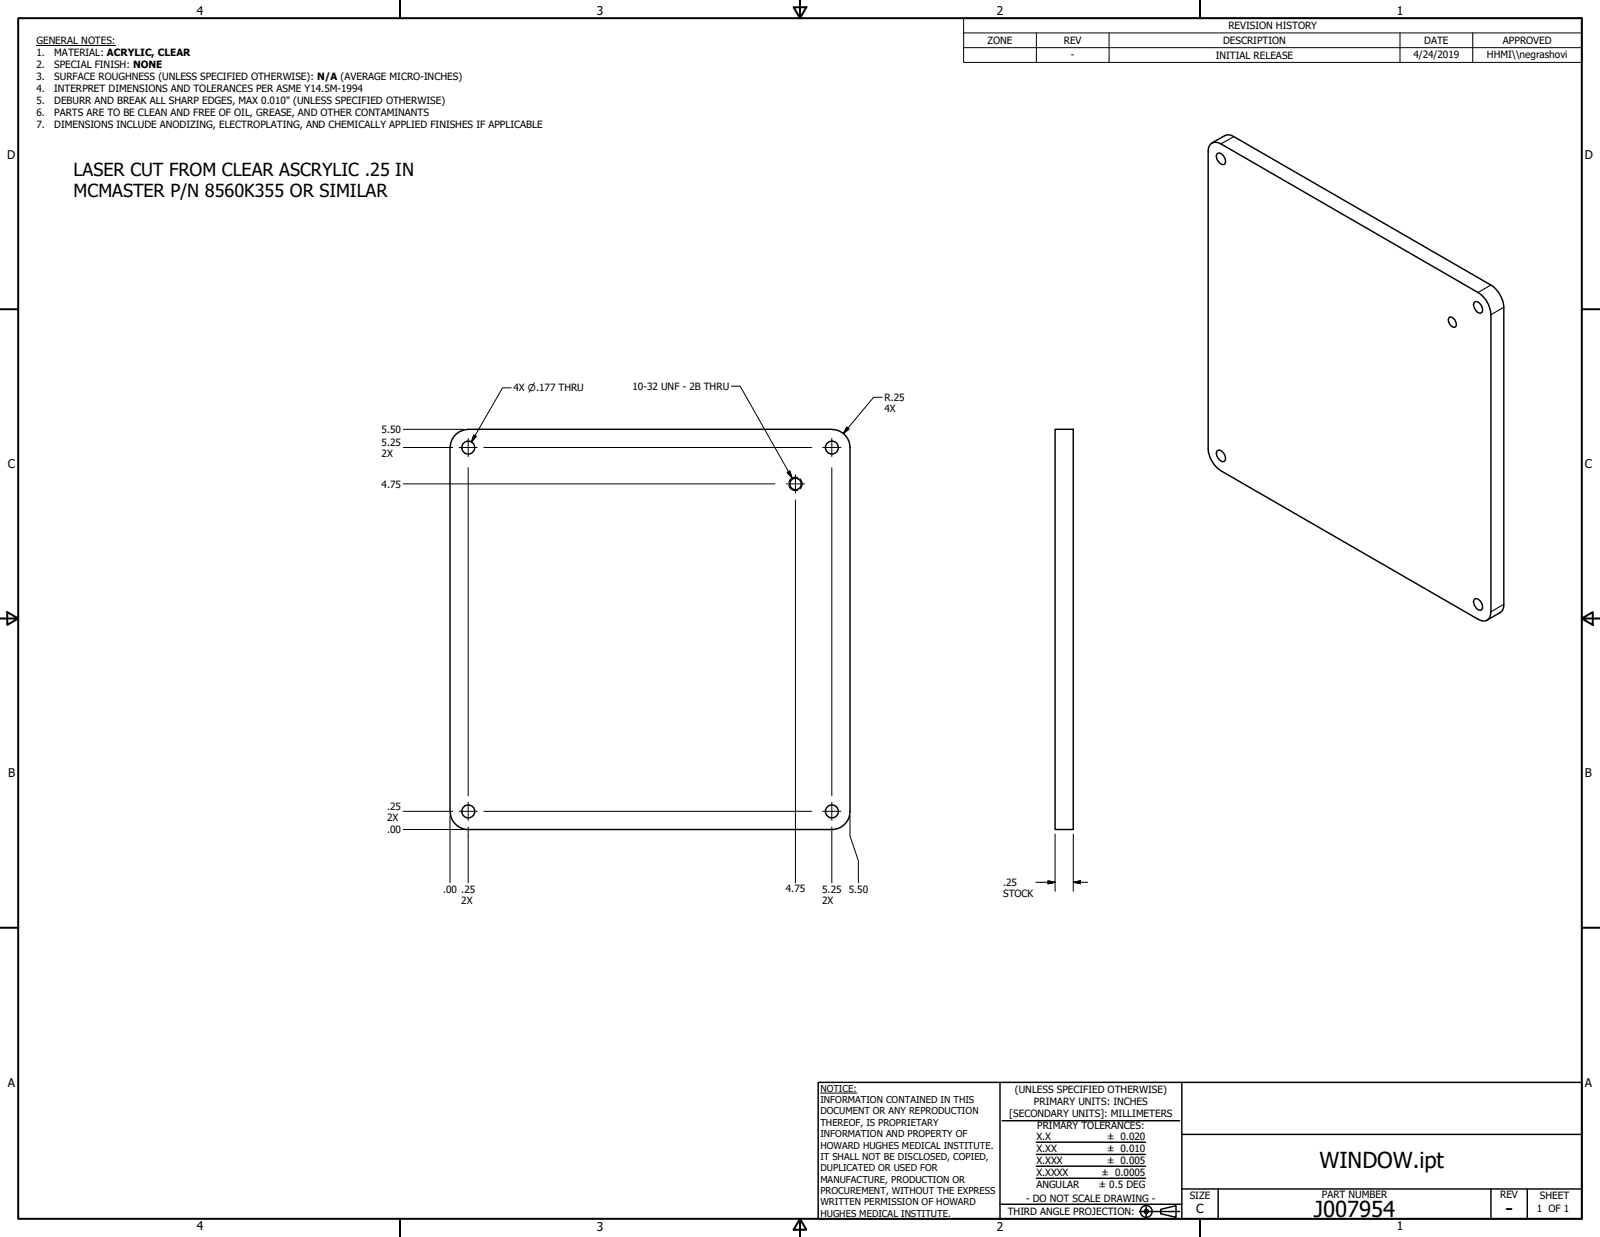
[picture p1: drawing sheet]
<svg xmlns="http://www.w3.org/2000/svg" width="559mm" height="432mm" viewBox="0 0 559 432" stroke-linecap="round" stroke-linejoin="round" font-family="sans-serif">
<!-- layer: Visible (ANSI) -->
<g fill="none" stroke="#000" stroke-width=".51">
<path d="M422.9 50.2a3.1 3.1 0 0 1 3.5 0l89.8 51.9a9.5 9.5 0 0 1 4.5 7.8v103.7a2.75 2.75 0 0 1-1.3 2.9 2.75 2.75 0 0 1-3.2-.3l-89.8-51.9a10 10 0 0 1-4.4-7.8v-103.7v-1zM423.2 49.9l4.5-2.5a2.96 2.96 0 0 1 3.2 .3l89.8 51.8a9.9 9.9 0 0 1 4.5 7.8v103.6a2.91 2.91 0 0 1-1.3 3l-4.5 2.6M424.9 53.8l.5-.3a2.69 2.69 0 0 1 2.3 3.8 2.57 2.57 0 0 1-2.8-3.5zM506.3 110.7a2.52 2.52 0 0 1 2.2 3.2l-.4 .3a2.29 2.29 0 0 1-1.8-3.5zM515.2 105.3a2.75 2.75 0 0 1 2.3 3.8 1.66 1.66 0 0 1-2.3-1.1 1.87 1.87 0 0 1 0-2.7zM157.2 156.2v127M163.5 149.9h127M163.5 149.9a6.3 6.3 0 0 0-6.3 6.3M290.5 149.9a6.3 6.3 0 0 1 6.4 6.3v127a6.3 6.3 0 0 1-6.4 6.4M368.5 149.9h6.3v139.7h-6.3zM424.9 157.5l.5-.3a2.69 2.69 0 0 1 2.3 3.8 2.57 2.57 0 0 1-2.8-3.5zM515.2 209a2.75 2.75 0 0 1 2.3 3.8 1.66 1.66 0 0 1-2.3-1.1 1.87 1.87 0 0 1 0-2.7z"/>
<path d="M157.2 283.2a6.3 6.3 0 0 0 6.3 6.4h127"/>
<circle cx="163.5" cy="156.2" r="2.25"/>
<circle cx="290.5" cy="156.2" r="2.25"/>
<circle cx="277.8" cy="168.9" r="2"/>
<circle cx="163.5" cy="283.2" r="2.25"/>
<circle cx="290.5" cy="283.2" r="2.25"/>
</g>
<!-- layer: Hidden Narrow (ANSI) -->
<path d="M275.5 169.4a2.25 2.25 0 0 0 3.1 1.8M278.6 166.7a2.24 2.24 0 0 0-3.1 1.8M279.4 167.1a2.33 2.33 0 0 1 0 3.6" fill="none" stroke="#000" stroke-width=".35"/>
<!-- layer: Visible Narrow (ANSI) -->
<path d="M430.9 47.7l-4.5 2.5M520.7 99.5l-4.5 2.6M525.2 107.3l-4.5 2.6M525.2 210.9l-4.5 2.7" fill="none" stroke="#000" stroke-width=".38"/>
<!-- layer: Border (ANSI) -->
<g fill="none" stroke="#000" stroke-width=".7">
<path d="M6.3 6.3h546.1v419.1h-546.1zM139.7 0v6.3M277.2 2.5h4.4l-2.2 3.8zM279.4 0v6.3M419.1 0v6.3M0 107.9h6.3M552.4 107.9h6.4M0 215.9h6.3M2.5 213.7l3.8 2.2-3.8 2.2zM552.4 215.9l3.9-2.2v4.4zM552.4 215.9h6.4M0 323.8h6.3"/>
<path d="M552.4 323.8h6.4M139.7 425.4v6.4M279.4 425.4l2.2 3.9h-4.4zM279.4 425.4v6.4M419.1 425.4v6.4"/>
</g>
<!-- layer: Title (ANSI) -->
<g fill="none" stroke="#000" stroke-width=".51">
<path d="M285.8 377.8h266.6v47.6h-266.6zM349.2 377.8v47.6M412.7 377.8v47.6M350 391.2h62M361.9 398.7h38.1M412.7 396h139.7M361.9 411.3h38.1M361.9 407.1h38.1M361.9 403h38.1M412.7 415h139.7M425.4 415v10.4M520.7 415v10.4"/>
<path d="M533.4 415v10.4M349.2 420.4h63.5M398 422.9h14M400.3 420.6v4.6M405.4 422.1l5.3-1.2v4l-5.3-1.2z"/>
<circle cx="400.3" cy="422.9" r="2.06"/>
<circle cx="400.3" cy="422.9" r=".73"/>
</g>
<path d="M286.5 381.6h12.8" fill="none" stroke="#000" stroke-width=".35"/>
<!-- layer: Symbol (ANSI) -->
<g fill="none" stroke="#000" stroke-width=".35">
<path d="M12.7 15.9h27.7M336.5 11.5v-5.2h215.9v5.2M336.5 16.6h215.9M361.9 11.5v10.3M387.3 11.5v10.3M488.9 11.5v10.3M514.3 11.5v10.3M552.4 11.5h-215.9v5.1M552.4 11.5v10.3h-215.9v-5.2M178.6 135.4h-3.1l-10.8 18.9M255.5 134.8h3l18.1 32M165.5 151.9l.8 .4-1.6 2z"/>
<path d="M275 164.9l.8-.5 .8 2.4z"/>
</g>
<!-- layer: Center Mark (ANSI) -->
<path d="M160.3 156.2h6.4M163.5 153v6.4M287.3 156.2h6.4M290.5 153v6.4M274.6 168.9h6.4M277.8 165.7v6.4M160.3 283.2h6.4M163.5 280v6.4M287.3 283.2h6.4M290.5 280v6.4" fill="none" stroke="#000" stroke-width=".35"/>
<!-- layer: Dimension (ANSI) -->
<g fill="none" stroke="#000" stroke-width=".35">
<path d="M308.1 138.7h-3l-10.5 12.6M140.8 156.2h17.3M140.8 149.9h21.1M169 156.2h114.5M295.8 149.1l.7 .6-1.9 1.6zM140.8 168.9h129.8M163.5 163.3v114.5M277.8 174.5v133.7M290.5 163.3v114.5M140.8 289.6h21.1M140.8 283.2h17.3M157.2 284.8v23.4"/>
<path d="M163.5 288.7v19.5M169 283.2h114.5M290.5 288.7v19.5M296.9 284.8v7l2.9 8.6v7.8M368.5 291.1v20M374.8 291.1v20M361.8 308h6.7M366 307.5l2.5 .5-2.5 .5zM374.8 308l2.6-.5v1zM374.8 308h5.1"/>
</g>
<path d="M295.8 149.1l-1.2 2.2zM295.8 149.1l.7 .6-1.9 1.6zM366 308.5l2.5-.5zM366 307.5l2.5 .5-2.5 .5zM374.8 308l2.6-.5zM374.8 308l2.6-.5v1z" fill="#000" stroke="#000" stroke-width=".35"/>
<!-- layer: Symbol (ANSI) -->
<path d="M165.5 151.9l-.8 2.4zM165.5 151.9l.8 .4-1.6 2zM275 164.9l1.6 1.9zM275 164.9l.8-.5 .8 2.4z" fill="#000" stroke="#000" stroke-width=".35"/>
<g font-size="7.7">
<text x="460.9" y="407.6">WINDOW.ipt</text>
<text x="458.9" y="424.8">J007954</text>
<text x="525.7" y="424.4">-</text>
</g>
<g font-size="6.3">
<text x="25.7" y="61.3">LASER CUT FROM CLEAR ASCRYLIC .25 IN</text>
<text x="25.7" y="68.8">MCMASTER P/N 8560K355 OR SIMILAR</text>
</g>
<text font-size="4.4" x="417.8" y="423.5">C</text>
<g font-size="4.2">
<text x="68.7" y="5.3">4</text>
<text x="208.4" y="5.3">3</text>
<text x="348.1" y="5.3">2</text>
<text x="487.8" y="5.3">1</text>
<text x="2.5" y="55.5">D</text>
<text x="553.5" y="55.5">D</text>
<text x="2.8" y="163.4">C</text>
<text x="553.5" y="163.4">C</text>
<text x="2.9" y="271.4">B</text>
<text x="553.5" y="271.4">B</text>
<text x="2.8" y="379.3">A</text>
<text x="553.5" y="379.3">A</text>
<text x="68.7" y="429.5">4</text>
<text x="208.4" y="429.6">3</text>
<text x="348.1" y="429.6">2</text>
<text x="487.8" y="429.5">1</text>
</g>
<g font-size="3.5">
<text x="429" y="10.2">REVISION HISTORY</text>
<text x="12.7" y="15.3">GENERAL NOTES:</text>
<text x="344.9" y="15.3">ZONE</text>
<text x="371.5" y="15.3">REV</text>
<text x="427.2" y="15.3">DESCRIPTION</text>
<text x="497.4" y="15.3">DATE</text>
<text x="524.9" y="15.3">APPROVED</text>
<text x="12.7" y="19.5">1.</text>
<text x="12.7" y="23.7">2.</text>
<text x="18.9" y="19.5">MATERIAL: ACRYLIC, CLEAR</text>
<text x="18.9" y="23.7">SPECIAL FINISH: NONE</text>
<text x="374" y="20.3">-</text>
<text x="424.6" y="20.4">INITIAL RELEASE</text>
<text x="493.6" y="20.3">4/24/2019</text>
<text x="519.3" y="20.1">HHMI\\negrashovi</text>
<text x="12.7" y="27.8">3.</text>
<text x="18.9" y="27.8">SURFACE ROUGHNESS (UNLESS SPECIFIED OTHERWISE): N/A (AVERAGE MICRO-INCHES)</text>
<text x="12.7" y="32">4.</text>
<text x="18.9" y="32">INTERPRET DIMENSIONS AND TOLERANCES PER ASME Y14.5M-1994</text>
<text x="12.7" y="36.2">5.</text>
<text x="12.7" y="40.4">6.</text>
<text x="18.9" y="36.2">DEBURR AND BREAK ALL SHARP EDGES, MAX 0.010&quot; (UNLESS SPECIFIED OTHERWISE)</text>
<text x="18.9" y="40.4">PARTS ARE TO BE CLEAN AND FREE OF OIL, GREASE, AND OTHER CONTAMINANTS</text>
<text x="12.7" y="44.6">7.</text>
<text x="18.9" y="44.6">DIMENSIONS INCLUDE ANODIZING, ELECTROPLATING, AND CHEMICALLY APPLIED FINISHES IF APPLICABLE</text>
<text x="179.3" y="136.7">4X ⌀.177 THRU</text>
<text x="220.9" y="136.1">10-32 UNF - 2B THRU</text>
<text x="308.9" y="140">R.25</text>
<text x="308.9" y="143.8">4X</text>
<text x="133.3" y="155.6">5.25</text>
<text x="133.3" y="151.1">5.50</text>
<text x="133.3" y="159.5">2X</text>
<text x="133.3" y="170.2">4.75</text>
<text x="135.2" y="282.6">.25</text>
<text x="135.2" y="286.5">2X</text>
<text x="135.2" y="290.8">.00</text>
<text x="154.7" y="311.6">.00 .25</text>
<text x="274.4" y="311.5">4.75</text>
<text x="287.1" y="311.6">5.25</text>
<text x="296.4" y="311.6">5.50</text>
<text x="350.3" y="309.2">.25</text>
<text x="161.1" y="315.5">2X</text>
<text x="287.1" y="315.5">2X</text>
<text x="350.3" y="313.2">STOCK</text>
<text x="354.5" y="381.6">(UNLESS SPECIFIED OTHERWISE)</text>
<text x="352.5" y="390">[SECONDARY UNITS]: MILLIMETERS</text>
<text x="361.1" y="385.8">PRIMARY UNITS: INCHES</text>
<text x="362.3" y="394.1">PRIMARY TOLERANCES:</text>
<text x="361.9" y="397.9">X.X</text>
<text x="386.7" y="398">± 0.020</text>
<text x="361.9" y="402.1">X.XX</text>
<text x="361.9" y="406.3">X.XXX</text>
<text x="386.7" y="402.1">± 0.010</text>
<text x="386.7" y="406.3">± 0.005</text>
<text x="361.9" y="410.5">X.XXXX</text>
<text x="384.7" y="410.5">± 0.0005</text>
<text x="358.4" y="419.7">- DO NOT SCALE DRAWING -</text>
<text x="361.9" y="414.6">ANGULAR</text>
<text x="383.8" y="414.7">± 0.5 DEG</text>
<text x="415.5" y="418.4">SIZE</text>
<text x="461.6" y="418.3">PART NUMBER</text>
<text x="523.9" y="418.3">REV</text>
<text x="537.8" y="418.4">SHEET</text>
<text x="352" y="424.2">THIRD ANGLE PROJECTION:</text>
<text x="536.7" y="423.2">1 OF 1</text>
</g>
<g font-size="3.3">
<text x="286.5" y="381.1">NOTICE:</text>
<text x="286.5" y="385">INFORMATION CONTAINED IN THIS</text>
<text x="286.5" y="389">DOCUMENT OR ANY REPRODUCTION</text>
<text x="286.5" y="392.9">THEREOF, IS PROPRIETARY</text>
<text x="286.5" y="396.9">INFORMATION AND PROPERTY OF</text>
<text x="286.5" y="400.9">HOWARD HUGHES MEDICAL INSTITUTE.</text>
<text x="286.5" y="404.9">IT SHALL NOT BE DISCLOSED, COPIED,</text>
<text x="286.5" y="408.9">DUPLICATED OR USED FOR</text>
<text x="286.5" y="412.8">MANUFACTURE, PRODUCTION OR</text>
<text x="286.5" y="416.8">PROCUREMENT, WITHOUT THE EXPRESS</text>
<text x="286.5" y="420.8">WRITTEN PERMISSION OF HOWARD</text>
<text x="286.5" y="424.8">HUGHES MEDICAL INSTITUTE.</text>
</g>
</svg>
